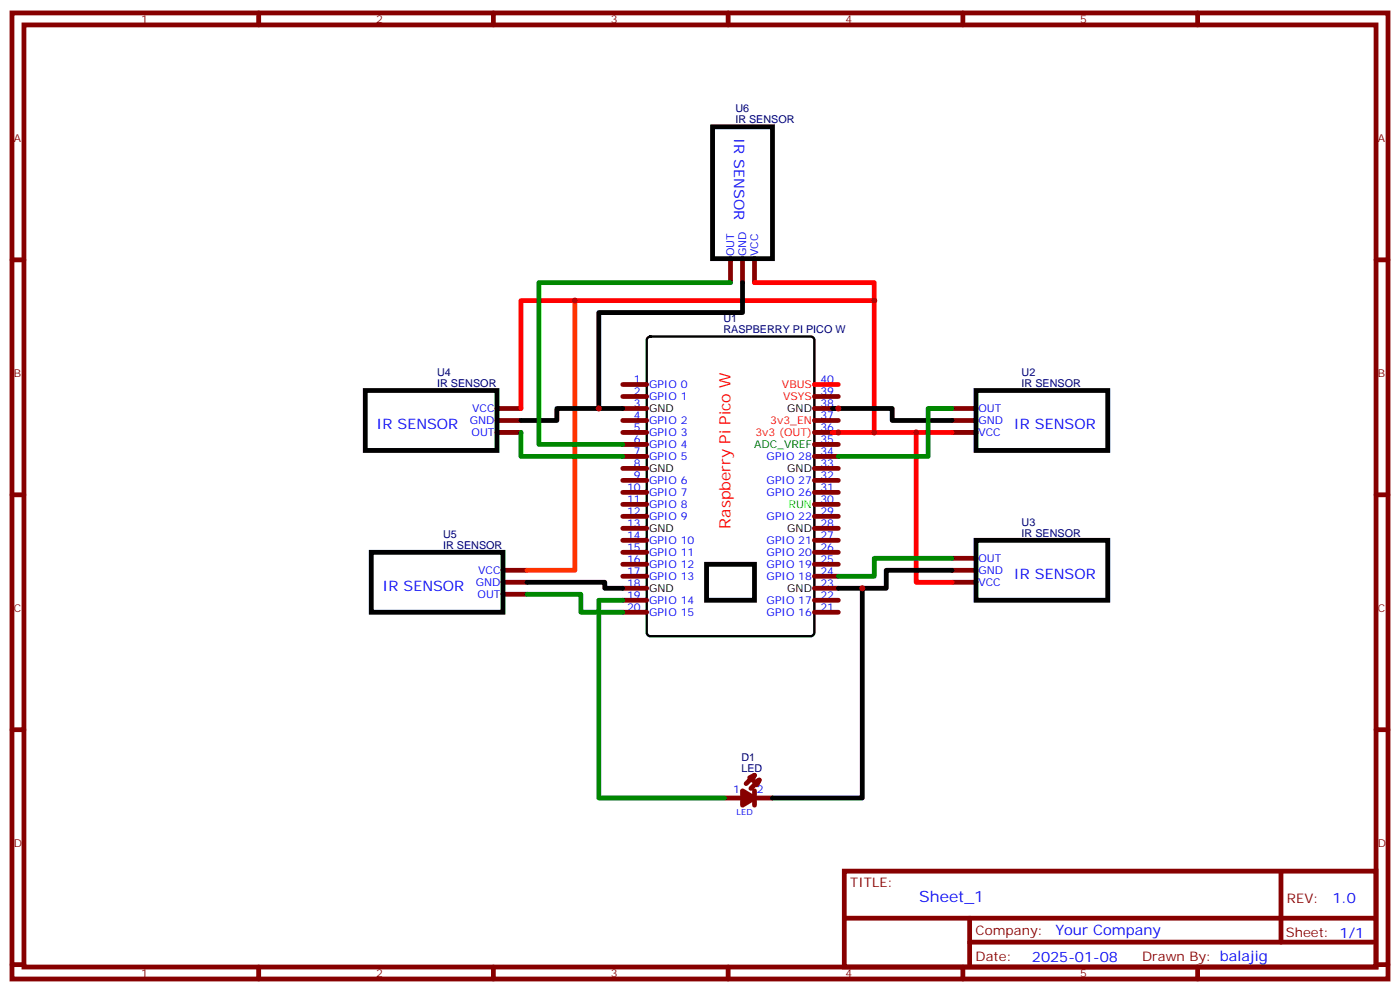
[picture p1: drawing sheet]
<svg xmlns="http://www.w3.org/2000/svg" width="412mm" height="292mm" viewBox="0 0 412 292" stroke-linecap="round" stroke-linejoin="round" font-family="sans-serif">
<g fill="none" stroke="#870000" stroke-width="1.4">
<path d="M3.5 3.8h405.4v284.3h-405.4zM7.1 7.3h398.2v277.3h-398.2zM76.2 3.8v3.5M145.3 3.8v3.5M214.5 3.8v3.5M283.6 3.8v3.5M352.8 3.8v3.5M3.5 76.5h3.6M215.2 76.1v7.1M218.7 76.1v7.1M222.2 76.1v7.1M405.3 76.5h3.6"/>
<path d="M183.4 113.2h7.1M183.4 116.7h7.1M239.9 116.7h7M146.4 120.2h7.1M146.4 123.8h7.1M146.4 127.3h7.1M183.4 120.2h7.1M183.4 123.8h7.1M183.4 127.3h7.1M183.4 130.8h7.1M183.4 134.3h7.1M183.4 137.9h7.1"/>
<path d="M239.9 120.2h7M239.9 123.8h7M239.9 127.3h7M239.9 130.8h7M239.9 134.3h7M239.9 137.9h7M280.5 120.2h7M280.5 123.8h7M280.5 127.3h7M3.5 145.6h3.6M183.4 141.4h7.1M183.4 144.9h7.1"/>
<path d="M183.4 148.4h7.1M183.4 152h7.1M183.4 155.5h7.1M183.4 159h7.1M239.9 141.4h7M239.9 144.9h7M239.9 148.4h7M239.9 152h7M239.9 155.5h7M239.9 159h7M405.3 145.6h3.6M148.2 167.9h7"/>
<path d="M148.2 171.4h7M148.2 174.9h7M183.4 162.6h7.1M183.4 166.1h7.1M183.4 169.6h7.1M183.4 173.1h7.1M183.4 176.7h7.1M239.9 162.6h7M239.9 166.1h7M239.9 169.6h7M239.9 173.1h7M239.9 176.7h7"/>
<path d="M280.5 164.3h7M280.5 167.9h7M280.5 171.4h7M183.4 180.2h7.1M239.9 180.2h7M3.5 214.8h3.6M405.3 214.8h3.6M213.4 234.9h5.3M222.2 232.8v4.2M222.2 234.9h5.3M222.2 228.2l-2.4 2.4M223.7 229.6l-2.5 2.5"/>
<path d="M248.7 256.4h156.6v28.2h-156.6zM377.3 256.4v20.9M248.7 270.2h156.5M285.6 277.3h119.6M285.6 270.2v14.2M3.5 283.9h3.6M76.2 284.6v3.5M145.3 284.6v3.5M214.5 284.6v3.5M283.6 284.6v3.5M352.8 284.6v3.5M405.3 283.9h3.6"/>
</g>
<path d="M190.7 99.5l.9-.4h47.2l.9 .4 .2 .6v86.1l-.5 .9-.6 .2h-47.2l-.9-.5-.2-.6v-86.1z" fill="none" stroke="#000" stroke-width=".71"/>
<path d="M222.2 83.2h35.3v44.1M257.5 88.5h-104v31.7M239.9 113.2h7M245.2 127.3h35.3M269.9 127.3v44.1h10.6" fill="none" stroke="#f00" stroke-width="1.4"/>
<path d="M209.9 37.3h17.6v38.8h-17.6zM218.7 83.2v8.8h-42.3v28.2M107.6 114.9h38.8v17.7h-38.8zM287.5 114.9h38.8v17.7h-38.8zM183.4 120.2h-19.4v3.6h-10.5M245.2 120.2h17.6v3.6h17.7M287.5 159h38.8v17.7h-38.8zM109.4 162.6h38.8v17.6h-38.8zM155.2 171.4h23v1.7h5.2M208.1 166.1h14.1v10.6h-14.1zM254 173.1v61.8h-26.5M280.5 167.9h-19.4v5.2h-14.2" fill="none" stroke="#000" stroke-width="1.4"/>
<g fill="#870000" stroke="#870000" stroke-width="1.4">
<path d="M218.7 232.8l3.5 2.1-3.5 2.1z"/>
<path d="M222.2 230.3l1.5-.7-.7 1.4z"/>
<path d="M220.8 228.9l1.4-.7-.7 1.4z"/>
</g>
<path d="M169.3 88.5v79.4h-14.1" fill="none" stroke="#f30" stroke-width="1.4"/>
<path d="M215.2 83.2h-56.5v47.6h24.7M153.5 127.3v7h29.9M280.5 120.2h-7.1v14.1h-26.5M155.2 174.9h15.9v5.3h12.3M183.4 176.7h-7v58.2h37M280.5 164.3h-23v5.3h-10.6" fill="none" stroke="#008700" stroke-width="1.4"/>
<g fill="#c00">
<circle cx="246.9" cy="127.3" r=".88"/>
<circle cx="269.9" cy="127.3" r=".88"/>
<circle cx="257.5" cy="127.3" r=".88"/>
<circle cx="257.5" cy="88.5" r=".88"/>
<circle cx="169.3" cy="88.5" r=".88"/>
<circle cx="246.9" cy="120.2" r=".88"/>
<circle cx="176.4" cy="120.2" r=".88"/>
<circle cx="254" cy="173.1" r=".88"/>
</g>
<text font-size="4.6" fill="#f00" x="215.2" y="155.6" transform="rotate(-90 215.2 155.6)">Raspberry Pi Pico W</text>
<text font-size="4.6" fill="#00f" x="270.8" y="265.4">Sheet_1</text>
<g font-size="4.2" fill="#00f">
<text x="216.3" y="40.6" transform="rotate(90 216.3 40.6)">IR SENSOR</text>
<text x="110.9" y="126.2">IR SENSOR</text>
<text x="298.7" y="126.3">IR SENSOR</text>
<text x="112.7" y="173.8">IR SENSOR</text>
<text x="298.7" y="170.4">IR SENSOR</text>
<text x="392.5" y="265.7">1.0</text>
<text x="310.9" y="275.2">Your Company</text>
<text x="304" y="283">2025-01-08</text>
</g>
<g font-size="3.9" fill="#800">
<text x="250.5" y="261">TITLE:</text>
<text x="379.1" y="265.7">REV:</text>
<text x="287.4" y="275.2">Company:</text>
<text x="378.7" y="275.8">Sheet: 1/1</text>
<text x="287.4" y="282.9">Date:</text>
<text x="336.4" y="282.9">Drawn By: balajig</text>
</g>
<g font-size="3.2" fill="#800">
<text x="41.6" y="6.8">1</text>
<text x="110.8" y="6.8">2</text>
<text x="179.9" y="6.8">3</text>
<text x="249.1" y="6.8">4</text>
<text x="318.2" y="6.8">5</text>
<text x="4.1" y="41.9">A</text>
<text x="405.9" y="41.9">A</text>
<text x="4.1" y="111.1">B</text>
<text x="405.9" y="111.1">B</text>
<text x="4.1" y="180.2">C</text>
<text x="405.9" y="180.2">C</text>
<text x="4.1" y="249.3">D</text>
<text x="405.9" y="249.3">D</text>
<text x="41.6" y="287.6">1</text>
<text x="110.8" y="287.6">2</text>
<text x="179.9" y="287.6">3</text>
<text x="249.1" y="287.6">4</text>
<text x="318.2" y="287.6">5</text>
</g>
<g font-size="3.2" fill="#000080">
<text x="216.6" y="33.1">U6</text>
<text x="216.6" y="36.3">IR SENSOR</text>
<text x="213.1" y="94.8">U1</text>
<text x="213.1" y="98">RASPBERRY PI PICO W</text>
<text x="128.8" y="113.9">IR SENSOR</text>
<text x="128.8" y="110.7">U4</text>
<text x="300.9" y="113.9">IR SENSOR</text>
<text x="300.9" y="110.7">U2</text>
<text x="300.9" y="154.8">U3</text>
<text x="130.5" y="161.5">IR SENSOR</text>
<text x="130.5" y="158.3">U5</text>
<text x="300.9" y="158">IR SENSOR</text>
<text x="218.4" y="227.1">LED</text>
<text x="218.4" y="223.9">D1</text>
</g>
<g font-size="3.2" fill="#00f">
<text x="216.3" y="75.4" transform="rotate(-90 216.3 75.4)">OUT</text>
<text x="219.8" y="75.4" transform="rotate(-90 219.8 75.4)">GND</text>
<text x="223.3" y="75.4" transform="rotate(-90 223.3 75.4)">VCC</text>
<text x="186.7" y="112.8">1</text>
<text x="241.7" y="112.8">40</text>
<text x="186.7" y="116.3">2</text>
<text x="186.7" y="119.9">3</text>
<text x="191.2" y="114.2">GPIO 0</text>
<text x="191.2" y="117.8">GPIO 1</text>
<text x="241.7" y="119.9">38</text>
<text x="241.7" y="116.3">39</text>
<text x="138.4" y="124.8">GND</text>
<text x="139.1" y="121.3">VCC</text>
<text x="186.7" y="123.4">4</text>
<text x="191.2" y="124.8">GPIO 2</text>
<text x="241.7" y="123.4">37</text>
<text x="288.2" y="121.3">OUT</text>
<text x="288.2" y="124.8">GND</text>
<text x="138.9" y="128.3">OUT</text>
<text x="186.7" y="126.9">5</text>
<text x="186.7" y="130.5">6</text>
<text x="191.2" y="128.3">GPIO 3</text>
<text x="191.2" y="131.9">GPIO 4</text>
<text x="241.7" y="130.5">35</text>
<text x="241.7" y="126.9">36</text>
<text x="288.2" y="128.3">VCC</text>
<text x="186.7" y="134">7</text>
<text x="186.7" y="137.5">8</text>
<text x="191.2" y="135.4">GPIO 5</text>
<text x="225.8" y="135.4">GPIO 28</text>
<text x="241.7" y="137.5">33</text>
<text x="241.7" y="134">34</text>
<text x="186.7" y="141">9</text>
<text x="191.2" y="142.5">GPIO 6</text>
<text x="225.8" y="142.5">GPIO 27</text>
<text x="241.7" y="141">32</text>
<text x="184.7" y="144.6">10</text>
<text x="184.7" y="148.1">11</text>
<text x="191.2" y="146">GPIO 7</text>
<text x="191.2" y="149.5">GPIO 8</text>
<text x="225.8" y="146">GPIO 26</text>
<text x="241.7" y="148.1">30</text>
<text x="241.7" y="144.6">31</text>
<text x="184.7" y="151.6">12</text>
<text x="184.7" y="155.2">13</text>
<text x="191.2" y="153">GPIO 9</text>
<text x="225.8" y="153">GPIO 22</text>
<text x="241.7" y="155.2">28</text>
<text x="241.7" y="151.6">29</text>
<text x="184.7" y="158.7">14</text>
<text x="191.2" y="160.1">GPIO 10</text>
<text x="225.8" y="160.1">GPIO 21</text>
<text x="241.7" y="158.7">27</text>
<text x="184.7" y="162.2">15</text>
<text x="184.7" y="165.7">16</text>
<text x="191.2" y="163.6">GPIO 11</text>
<text x="191.2" y="167.1">GPIO 12</text>
<text x="225.8" y="167.1">GPIO 19</text>
<text x="225.8" y="163.6">GPIO 20</text>
<text x="241.7" y="165.7">25</text>
<text x="241.7" y="162.2">26</text>
<text x="288.2" y="165.4">OUT</text>
<text x="140.2" y="172.4">GND</text>
<text x="140.9" y="168.9">VCC</text>
<text x="184.7" y="169.3">17</text>
<text x="184.7" y="172.8">18</text>
<text x="191.2" y="170.7">GPIO 13</text>
<text x="225.8" y="170.7">GPIO 18</text>
<text x="241.7" y="172.8">23</text>
<text x="241.7" y="169.3">24</text>
<text x="288.2" y="168.9">GND</text>
<text x="288.2" y="172.4">VCC</text>
<text x="140.7" y="176">OUT</text>
<text x="184.7" y="176.3">19</text>
<text x="184.7" y="179.8">20</text>
<text x="191.2" y="177.7">GPIO 14</text>
<text x="225.8" y="177.7">GPIO 17</text>
<text x="241.7" y="179.8">21</text>
<text x="241.7" y="176.3">22</text>
<text x="191.2" y="181.3">GPIO 15</text>
<text x="225.8" y="181.3">GPIO 16</text>
<text x="216" y="233.5">1</text>
<text x="223" y="233.5">2</text>
</g>
<g font-size="3.2" fill="#f00">
<text x="230.3" y="114.2">VBUS</text>
<text x="230.7" y="117.8">VSYS</text>
<text x="226.9" y="124.8">3v3_EN</text>
<text x="222.5" y="128.3">3v3 (OUT)</text>
</g>
<g font-size="3.2">
<text x="191.2" y="121.3">GND</text>
<text x="231.9" y="121.3">GND</text>
<text x="191.2" y="138.9">GND</text>
<text x="231.9" y="138.9">GND</text>
<text x="191.2" y="156.6">GND</text>
<text x="231.9" y="156.6">GND</text>
<text x="191.2" y="174.2">GND</text>
<text x="231.9" y="174.2">GND</text>
</g>
<text font-size="3.2" fill="#060" x="222.1" y="131.9">ADC_VREF</text>
<text font-size="3.2" fill="#0f0" x="232.3" y="149.5">RUN</text>
<text font-size="2.5" fill="#00f" x="217" y="239.9">LED</text>
</svg>
